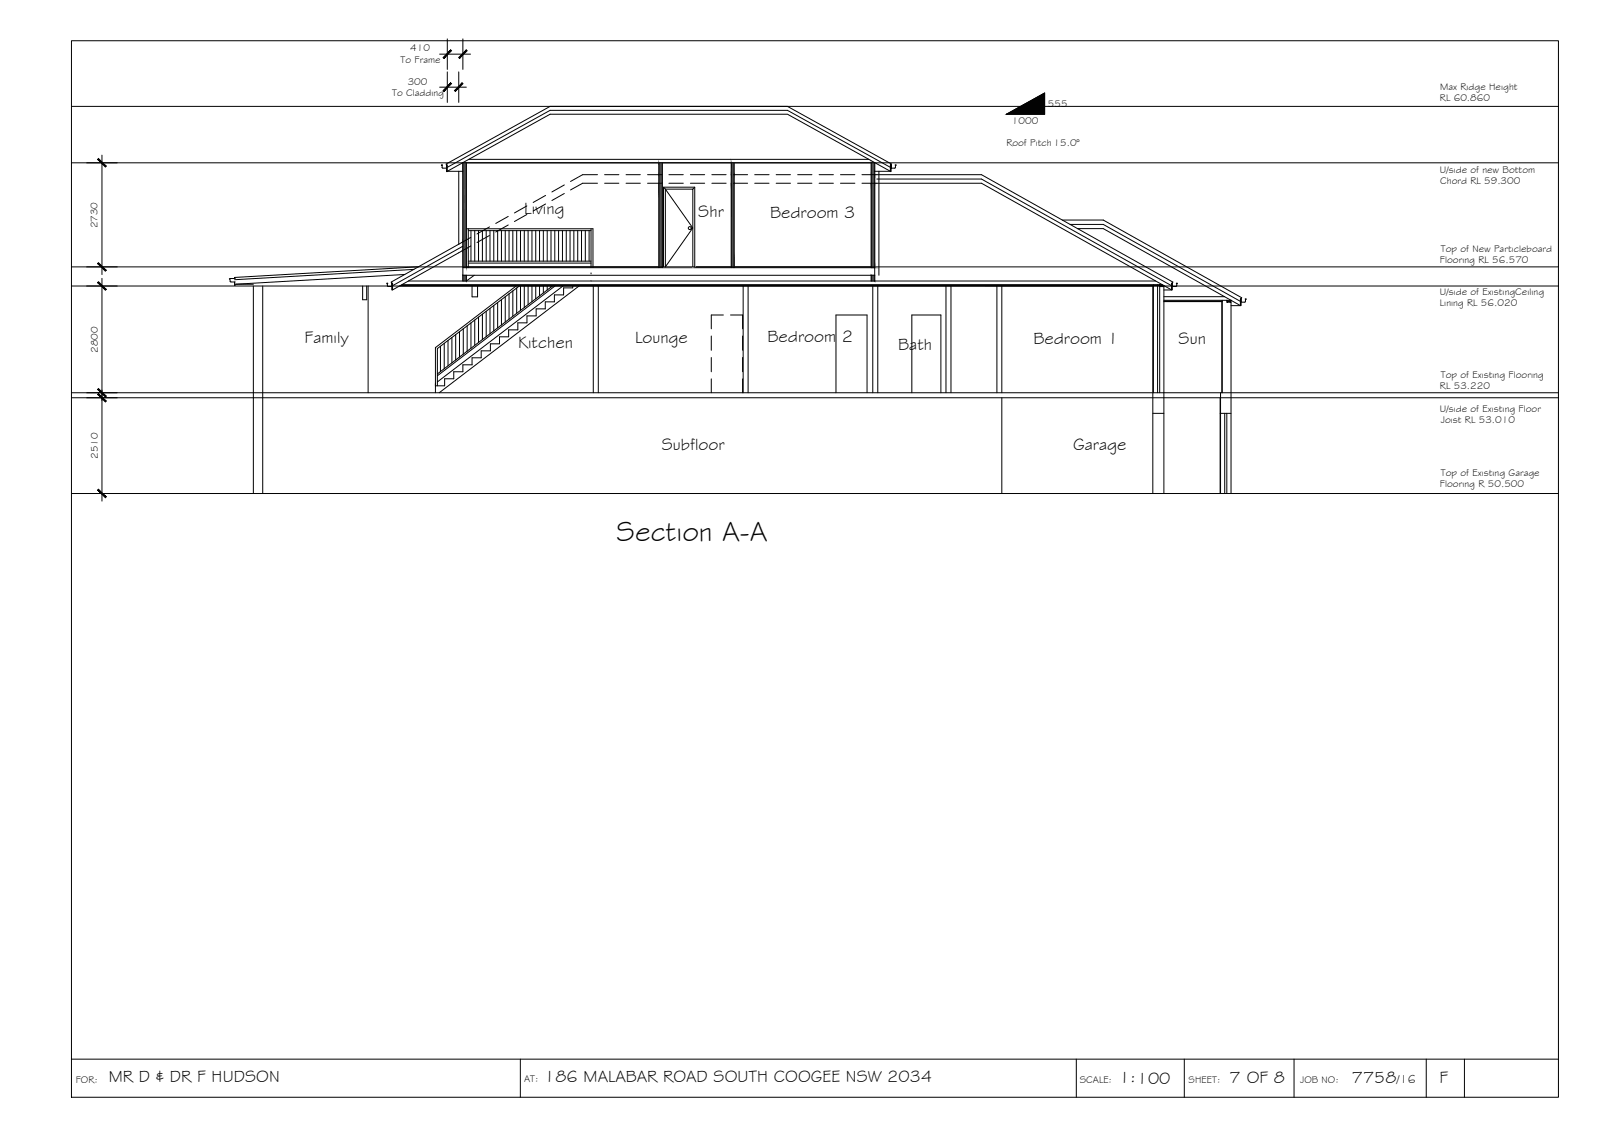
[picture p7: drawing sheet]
<svg xmlns="http://www.w3.org/2000/svg" width="420mm" height="297mm" viewBox="0 0 420 297" stroke-linecap="round" stroke-linejoin="round" font-family="sans-serif">
<!-- layer: BORDER -->
<path d="M18.7 10.7h390v277h-390zM18.7 277.7h390M136.5 277.7v10M282.3 277.7v10M310.6 277.7v10M339.4 277.7v10M374.1 277.7v10M384.1 277.7v10" fill="none" stroke="#000" stroke-width=".26"/>
<!-- layer: CEILING-FLOOR LINES -->
<path d="M18.7 27.9h390M18.7 42.7h390M18.7 75h390M18.7 70h390M18.7 103h390M18.7 104.3h390M18.7 129.4h390" fill="none" stroke="#000" stroke-width=".26"/>
<!-- layer: DIMENSION -->
<g fill="none" stroke="#000" stroke-width=".26">
<path d="M115.3 14.2h8.1M117.3 10.2v8M117.3 18.9v8M120.3 18.9v8M121.4 10.2v8M115.3 22.9h7M22.7 42.7h8M26.7 40.7v31.3M22.7 70h8M22.7 75h8M26.7 73v58.4M22.7 103h8"/>
<path d="M22.7 104.3h8M22.7 129.4h8"/>
</g>
<!-- layer: 0 -->
<g fill="#000" stroke="#000" stroke-width=".26">
<path d="M118.2 13.1l-1.8 2.2 2-2zM116.2 15.1l2-2-1.8 2.2z"/>
<path d="M120.3 15.1l.2 .2 1.8-2.2zM122.3 13.1l.2 .2-2 2z"/>
<path d="M118.2 21.7l-1.8 2.3 2-2.1zM118.2 21.7l-1.8 2.3-.2-.3z"/>
<path d="M119.2 23.7l.2 .3 1.8-2.3zM121.2 21.7l.2 .2-2 2.1z"/>
<path d="M25.6 41.8l2 2 .2-.2zM25.6 41.8l.2-.2 2 2z"/>
<path d="M25.6 69.1l2.2 1.8-2-2zM25.6 69.1l2.2 1.8-.2 .2z"/>
<path d="M25.6 74.1l2 2 .2-.2zM25.6 74.1l.2-.2 2 2z"/>
<path d="M25.8 101.9l-.2 .2 2.2 1.8zM25.6 102.1l2.2 1.8-.2 .2z"/>
<path d="M25.6 103.4l2 2 .2-.2zM25.6 103.4l.2-.2 2 2z"/>
<path d="M25.6 128.5l2.2 1.8-2-2zM25.6 128.5l2.2 1.8-.2 .2z"/>
</g>
<!-- layer: STAIRS -->
<g fill="none" stroke="#000" stroke-width=".26">
<path d="M122.3 60h33.2v10M122.8 60v10.2M155 60v10M122.8 69h32.2M122.8 68.5h32.2M122.8 60.5h32.2M123.5 60.5v8M124.5 60.5v8M125.5 60.5v8M126.5 60.5v8M127.5 60.5v8M128.5 60.5v8"/>
<path d="M129.5 60.5v8M130.5 60.5v8M130.5 79.3v6.7M131.5 60.5v8M131.5 78.6v6.6M132.5 60.5v8M132.5 77.8v6.6M133.5 60.5v8M133.5 77v6.7M134.5 60.5v8M134.5 76.3v6.6M135.4 75l-21.2 16.1v10v-.6"/>
<path d="M135.5 60.5v8M135.5 75.5v6.6M136.2 75l-21.5 16.4v9.7M136.5 60.5v8M136.5 75v6.4M137.5 60.5v8M137.5 75v5.6M138.5 60.5v8M138.5 75v4.9M139.5 60.5v8M139.5 75v4.1M140.5 60.5v8"/>
<path d="M140.5 75v3.3M141.5 60.5v8M141.5 75v2.6M142.5 60.5v8M142.5 75v1.8M143.5 60.5v8M143.5 75v1M144.5 60.5v8M144.5 75v.3M144.9 75l-30.2 23M145.5 60.5v8M145.5 75l-30.8 23.5"/>
<path d="M146.5 60.5v8M147.5 60.5v8M147.6 75l-32.9 25.1M148.5 60.5v8M149.5 60.5v8M150.2 75v.5h-2.4v1.8h-2.4v1.8h-2.4v1.9h-2.4v1.8h-2.4v1.8h-2.4v1.9h-2.4v1.8h-2.4v1.8h-2.4v1.9h-2.4v1.8h-2.4v1.8h-2.4v1.9h-2.4v1.8h-2.4v1.8h-2.4M150.5 60.5v8M151.5 60.5v8M151.9 75l-36.7 28M152.5 60.5v8M153.5 60.5v8M154.5 60.5v8"/>
<path d="M115.5 90.8v6.6M116.5 90v6.7M117.5 89.3v6.6M118.5 88.5v6.6M119.5 87.7v6.7M120.5 87v6.6M121.5 86.2v6.7M122.5 85.4v6.7M123.5 84.7v6.6M124.5 83.9v6.6M125.5 83.1v6.7M126.5 82.4v6.6"/>
<path d="M127.5 81.6v6.7M128.5 80.8v6.7M129.5 80.1v6.6M114.2 101v2"/>
</g>
<!-- layer: HATCH -->
<g fill="#545454" stroke="#545454" stroke-width=".26">
<path d="M121.4 42.7h.9v20.2z"/>
<path d="M121.4 63.4h.9v1.7z"/>
<path d="M228.5 42.7l.9 3.1v-3.1zM228.5 42.7l.9 3.1h-.9z"/>
<path d="M228.5 45.8l.9 2.2v-2.2zM228.5 45.8l.9 2.2h-.9z"/>
<path d="M228.5 48l.9 22v-22zM228.5 48l.9 22h-.9z"/>
<path d="M228.5 70l.9 .2v-.2zM228.5 70l.9 .2h-.9z"/>
<path d="M228.5 72.2l.9 1.5v-1.5zM228.5 72.2l.9 1.5h-.9z"/>
<path d="M191.8 42.7l.7 3.1v-3.1zM191.8 42.7l.7 3.1h-.7z"/>
<path d="M191.8 45.8l.7 2.2v-2.2zM191.8 45.8l.7 2.2h-.7z"/>
<path d="M191.8 48l.7 22v-22zM191.8 48l.7 22h-.7z"/>
<path d="M172.8 42.7l.9 3.1v-3.1zM172.8 42.7l.9 3.1h-.9z"/>
<path d="M172.8 45.8l.9 2.2v-2.2zM172.8 45.8l.9 2.2h-.9z"/>
<path d="M172.8 48l.9 22v-22zM172.8 48l.9 22h-.9z"/>
<path d="M121.4 42.7v20.2h.9zM121.4 62.9h.9l-.9 .5zM121.4 63.4h.9v-.5z"/>
<path d="M121.4 63.4v1.7h.9zM121.4 65.1h.9l-.9 .6zM121.4 65.7h.9v-.6z"/>
<path d="M121.4 65.7l.9 4.3v-4.3zM121.4 65.7l.9 4.3h-.9z"/>
<path d="M121.4 72.2l.9 1.5v-1.5zM121.4 72.2l.9 1.5h-.9z"/>
</g>
<!-- layer: EXISTING -->
<g fill="none" stroke="#000" stroke-width=".26">
<path d="M128.4 59.5l-3.3 1.8M133.3 59l-3.3 1.8M133.3 56.7l-3.3 1.9M138.2 56.2l-3.3 1.9M138.2 54l-3.3 1.8M143.1 53.5l-3.3 1.8M143.1 51.2l-3.3 1.9M148 50.7l-3.3 1.9M148 48.5l-3.3 1.8M156.7 45.8h-3.9l-3.2 1.8M156.7 48h-3.9l-3.2 1.8M158.6 45.8h3.7"/>
<path d="M158.6 48h3.7M164.2 45.8h3.7M164.2 48h3.7M169.8 45.8h3.8M169.8 48h3.8M175.4 45.8h3.8M175.4 48h3.8M181.1 45.8h3.7M181.1 48h3.7M186.7 45.8h3.7M186.7 48h3.7M192.3 45.8h3.8"/>
<path d="M192.3 48h3.8M197.9 45.8h3.8M197.9 48h3.8M203.6 45.8h3.7M203.6 48h3.7M209.2 45.8h3.7M209.2 48h3.7M214.8 45.8h3.8M214.8 48h3.8M220.4 45.8h3.8M220.4 48h3.8M226.1 48h31.3l49.9 28h-2"/>
<path d="M226.1 45.8h31.3l50.2 28.1-.1 .3M230 46.9h27.4l49.9 28M278.6 57.7h10.8l36.3 20.4-.2 .2M280.7 58.8h8.7l35.9 20.2M282.6 59.9h6.8l35.9 20.2h-2.4M60.6 73.9h1.1M61.5 73.9v.9h.2M61.7 73l-1.5 .1 .4 .8M66.4 75v54.4M68.9 75v54.4M95.1 75v3.6h1.1v-3.6M96.5 75v28"/>
<path d="M104.8 75h197.6v54.4M105 74.9h200.3v54.5M105.4 74.6h199.4M106.2 72l-44.5 2.5h4.7M107.1 73.7h196M108.6 70.6l-47.1 2.7M109.8 69.9l-48.3 2.8v.3M121.4 64.6l-18.4 10.3M123.5 62.2l-20.9 11.7 .4 .3v1.8h-.2v-1.8v.9h-1.1l-.3-.8h.3M123.5 64.5l-20.5 11.5M123.8 75v2.8h1.5v-2.8M128.4 61.7l-3.3 1.9"/>
<path d="M155.6 75v28M156.9 75v28M194.9 75v28M196.2 75v28M228.9 75v28M230.2 75v28M248.1 75v28M249.4 75v28M261.5 75v28M262.7 75v28M302.5 74.6v28.4M303.6 74.6v28.4"/>
<path d="M305 74.7l-.8 .4h1.1l-1.1-.5v28.4M305.3 77.8h15.9M305.3 79.1h15.3M305.3 78.7h17.6M305.3 79h15.3M307.3 74.2h.2v1.8h-.2zM307.5 74.2v.9h.9M308.5 74.3l.3 .1-.4 .7M320.4 79.1v23.9M320.6 78.7v24.3M322.9 78.7l-1.1 .5h1.1l-1.1-.5v.5M322.9 78.7v50.7"/>
<path d="M325.3 78.3h.2v1.8h-.2zM325.5 78.3v.9h1.1l.1-.6 .2-.2h-.3M219.3 103v-20.4h8.1v20.4M239.1 103v-20.4h7.7v20.4M262.7 104.3v25.1M302.4 108.4h2.9M320 104.3v25.1M320 108.4h2.9M320.1 103v26.4M321.2 108.4v21M321.8 108.4v21"/>
</g>
<!-- layer: WORK BY OWNER -->
<path d="M186.5 88.1v3.7M186.5 93.7v3.8M186.5 99.3v3.7M189.7 82.6h-3.2v3.6M191.6 82.6h3.2v3.6M194.8 88.1v3.7M194.8 93.7v3.8M194.8 99.3v3.7" fill="none" stroke="#000" stroke-width=".26"/>
<!-- layer: NEWWORK -->
<g fill="none" stroke="#000" stroke-width=".26">
<path d="M116 43.3h-.2l.2 .1v.5M117.3 43.9l27-15h62.2l27 15M121.4 44.9h-4.1l27-15h62.2l27 15h-4.1M121.4 42.6v31.1M121.4 42.7h108v31M122.3 42.7v27.5M122.9 41.8h105M172.8 42.7v27.5M173.7 42.7v27.5M174 49.1l.5 .5M182.2 49.1l-.5 .5M191.8 42.7v27.5"/>
<path d="M192.5 42.7v27.5M228.5 42.7v27.5M234.8 43.3h.3l-.2 .1-.1 .6-1.1 .1v-.9h-.2v1.8h.2l.1-2-27.3-15.1h-62.2l-27.3 15.1 .1 2h.2v-1.8h-.2v.9h-1l-.2-.2M121.4 70h108M121.4 70.2h108M121.4 72.2h108M122.3 72.2v1.5l2.1-1.5M155 71.8h.1M155 73.6v.1M174 70v-20.9h8.2v20.9h-7.7M228.5 72.2v1.5"/>
</g>
<!-- layer: INSULCLAD -->
<path d="M120.3 44.9v19.1M230.5 44.9v27.3" fill="none" stroke="#000" stroke-width=".26"/>
<!-- layer: TEXT -->
<path d="M264 29.9l10-5.5v5.5z" fill="#000" stroke="#000" stroke-width=".26"/>
<path d="M264 29.9l10-5.5v5.5z" fill="none" stroke="#000" stroke-width=".26"/>
<!-- layer: MASK -->
<g fill="#fff" stroke="#fff" stroke-width=".26">
<path d="M174 49.1l8.2 .5v-.5zM174 49.1l8.2 .5h-8.2z"/>
<path d="M181.7 49.6l.5 20.4v-20.4zM181.7 49.6l.5 20.4h-.5z"/>
<path d="M174 49.6l.5 20.4v-20.4zM174 49.6l.5 20.4h-.5z"/>
<path d="M174.5 49.6l7.2 20.4v-20.4zM174.5 49.6l7.2 20.4h-7.2z"/>
</g>
<!-- layer: DOORS -->
<g fill="none" stroke="#000" stroke-width=".26">
<path d="M174.5 49.6l7.2 10.2-7.2 10.2v-20.4h7.2v20.4"/>
<circle cx="180.9" cy="59.8" r=".39"/>
</g>
<text font-size="7.5" x="161.7" y="141.8">Section A-A</text>
<g font-size="4.5">
<text x="137.5" y="56">Living</text>
<text x="183.1" y="57">Shr</text>
<text x="202" y="57.1">Bedroom 3</text>
<text x="79.9" y="90">Family</text>
<text x="166.6" y="89.9">Lounge</text>
<text x="201.3" y="89.6">Bedroom 2</text>
<text x="135.9" y="91.3">Kitchen</text>
<text x="235.5" y="91.8">Bath</text>
<text x="271" y="90.3">Bedroom 1</text>
<text x="309.1" y="90.3">Sun</text>
<text x="173.6" y="118">Subfloor</text>
<text x="281.5" y="117.9">Garage</text>
<text x="28.5" y="283.8">MR D &amp; DR F HUDSON</text>
<text x="142.7" y="283.7">186 MALABAR ROAD SOUTH COOGEE NSW 2034</text>
<text x="293.5" y="284">1:100</text>
<text x="322.4" y="284">7 OF 8</text>
<text x="354.5" y="283.9">7758</text>
<text x="377.5" y="283.8">F</text>
</g>
<text font-size="3.2" x="366.4" y="283.9">/16</text>
<g font-size="2.6">
<text x="105" y="16.4">To Frame</text>
<text x="107.6" y="13.5">410</text>
<text x="106.9" y="22.3">300</text>
<text x="377.7" y="23.6">Max Ridge Height</text>
<text x="102.8" y="25.3">To Cladding</text>
<text x="274.8" y="28">555</text>
<text x="377.7" y="26.5">RL 60.860</text>
<text x="265.4" y="32.5">1000</text>
<text x="263.9" y="38.3">Roof Pitch 15.0°</text>
<text x="377.7" y="45.4">U/side of new Bottom</text>
<text x="377.7" y="48.4">Chord RL 59.300</text>
<text x="25.6" y="59.9" transform="rotate(-90 25.6 59.9)">2730</text>
<text x="377.9" y="65.9">Top of New Particleboard</text>
<text x="377.7" y="68.9">Flooring RL 56.570</text>
<text x="377.7" y="77.3">U/side of ExistingCeiling</text>
<text x="377.7" y="80.3">Lining RL 56.020</text>
<text x="25.7" y="92.5" transform="rotate(-90 25.7 92.5)">2800</text>
<text x="377.7" y="101.9">RL 53.220</text>
<text x="377.9" y="99">Top of Existing Flooring</text>
<text x="377.7" y="107.9">U/side of Existing Floor</text>
<text x="377.9" y="110.9">Joist RL 53.010</text>
<text x="25.7" y="120.4" transform="rotate(-90 25.7 120.4)">2510</text>
<text x="377.9" y="124.9">Top of Existing Garage</text>
<text x="377.7" y="127.8">Flooring R 50.500</text>
<text x="19.9" y="283.9">FOR:</text>
<text x="137.5" y="283.7">AT:</text>
<text x="283.2" y="284">SCALE:</text>
<text x="311.7" y="284">SHEET:</text>
<text x="341" y="284">JOB NO:</text>
</g>
</svg>
